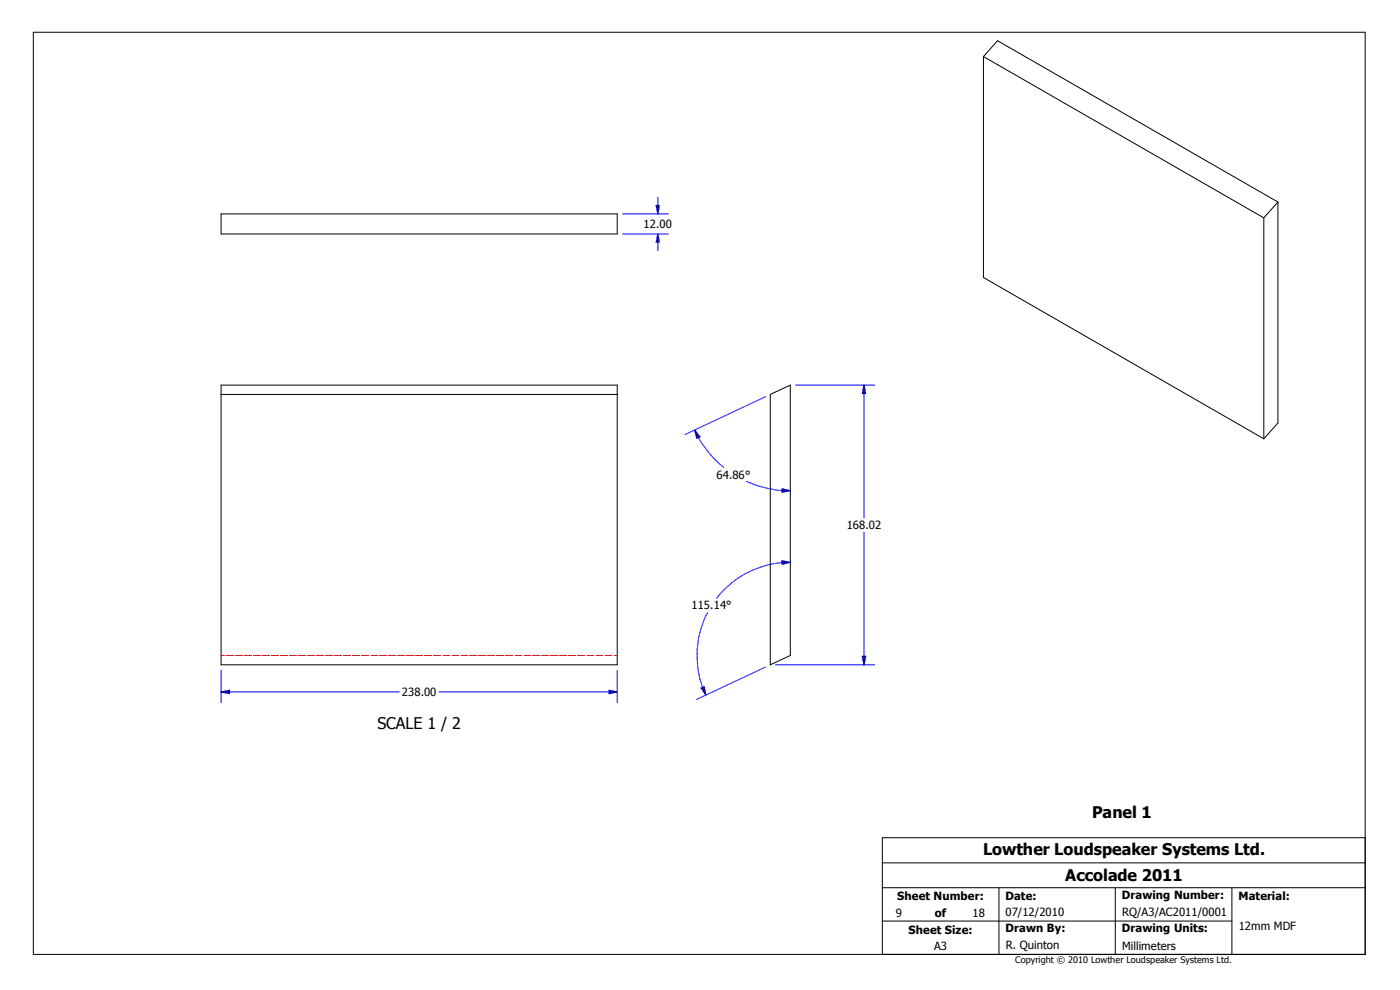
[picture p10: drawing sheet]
<svg xmlns="http://www.w3.org/2000/svg" width="420mm" height="297mm" viewBox="0 0 420 297" stroke-linecap="round" stroke-linejoin="round" font-family="sans-serif">
<g fill="none" stroke="#000" stroke-width=".3">
<path d="M10 9.7h399.4v276.3h-399.4zM294.9 16.9l4.2-4.7 84.1 48.4M294.9 16.9l84.1 48.4M294.9 16.9v66.3l84.1 48.3M66.3 64.1h118.8v6h-118.8zM379 65.3v66.2M383.2 60.6l-4.2 4.7M383.2 60.6v66.2l-4.2 4.7M66.3 115.4h118.8v83.8h-118.8zM66.3 118.2h118.8M231 118.2l6-2.8v81l-6 2.8zM264.6 258.6h144.8"/>
<path d="M409.4 251.1h-144.8v34.9M264.6 276h104.8M264.6 266h144.8M299.6 266v20M334.4 266v20M369.4 266v20"/>
</g>
<g fill="none" stroke="#f00" stroke-width=".3">
<path d="M66.3 196.4h1.1M67.9 196.4h2.2M70.6 196.4h2.2M73.3 196.4h2.1M76 196.4h2.2M78.7 196.4h2.2M81.4 196.4h2.2M84.2 196.4h2.1M86.8 196.4h2.2M89.5 196.4h2.2M92.2 196.4h2.2M94.9 196.4h2.2"/>
<path d="M97.6 196.4h2.2M100.3 196.4h2.1M103 196.4h2.2M105.7 196.4h2.2M108.5 196.4h2.1M111.2 196.4h2.1M113.8 196.4h2.2M116.5 196.4h2.2M119.2 196.4h2.2M121.9 196.4h2.2M124.6 196.4h2.1M127.3 196.4h2.2"/>
<path d="M130 196.4h2.2M132.8 196.4h2.1M135.5 196.4h2.1M138.2 196.4h2.1M140.8 196.4h2.2M143.5 196.4h2.2M146.2 196.4h2.2M148.9 196.4h2.2M151.6 196.4h2.2M154.3 196.4h2.2M157.1 196.4h2.1M159.7 196.4h2.2"/>
<path d="M162.4 196.4h2.2M165.1 196.4h2.2M167.8 196.4h2.2M170.5 196.4h2.1M173.2 196.4h2.2M175.9 196.4h2.2M178.6 196.4h2.2M181.4 196.4h2.1M184.1 196.4h1"/>
</g>
<g fill="none" stroke="#00f" stroke-width=".3">
<path d="M197.3 59.1v5M186.7 64.1h13.7M186.7 70.1h13.7M196.8 61.6h.9l-.4 2.5zM197.3 70.1v5M197.3 70.1l.4 2.5h-.9zM229.5 118.9l-24.1 11.3M238.6 115.4h23.7M259.1 115.4v39.8M259.1 115.4l.5 2.6h-1zM208.3 128.9a31.4 31.4 0 0 0 8.7 11.2M208.3 128.9l1.6 2-.9 .4z"/>
<path d="M223.9 144.3a31.9 31.9 0 0 0 13.1 2.8M234.5 146.5l2.5 .6-2.6 .4zM259.1 159.4v39.8M234.4 168.1l2.6 .4-2.5 .6zM237 168.5a27.9 27.9 0 0 0-22.1 10.8M212.2 183.6a27.5 27.5 0 0 0-.5 24.7M229.5 199.9l-20.7 9.7M232.6 199.2h29.7M258.6 196.7h1l-.5 2.5zM66.3 207.4h53.4M66.3 207.4l2.5-.5v1zM66.3 200.8v9.8"/>
<path d="M131.7 207.4h53.4M182.6 206.9l2.5 .5-2.5 .5zM185.1 200.8v9.8M210.2 206.2l1-.4 .5 2.5z"/>
</g>
<g fill="#00f" stroke="#00f" stroke-width=".3">
<path d="M66.3 207.4l2.5-.5v1z" fill-rule="evenodd"/>
<path d="M182.6 206.9l2.5 .5-2.5 .5z" fill-rule="evenodd"/>
<path d="M258.6 196.7h1l-.5 2.5z" fill-rule="evenodd"/>
<path d="M259.1 115.4l.5 2.6h-1z" fill-rule="evenodd"/>
<path d="M210.2 206.2l1-.4 .5 2.5z" fill-rule="evenodd"/>
<path d="M234.4 168.1l2.6 .4-2.5 .6z" fill-rule="evenodd"/>
<path d="M208.3 128.9l1.6 2-.9 .4z" fill-rule="evenodd"/>
<path d="M234.5 146.5l2.5 .6-2.6 .4z" fill-rule="evenodd"/>
<path d="M197.3 70.1l.4 2.5h-.9z" fill-rule="evenodd"/>
<path d="M196.8 61.6h.9l-.4 2.5z" fill-rule="evenodd"/>
</g>
<g font-size="4.8">
<text x="113.2" y="218.5">SCALE 1 / 2</text>
<text x="327.5" y="245.2">Panel 1</text>
<text x="294.8" y="256.2">Lowther Loudspeaker Systems Ltd.</text>
<text x="319.4" y="264.1">Accolade 2011</text>
</g>
<g font-size="3.4">
<text x="193" y="68.3">12.00</text>
<text x="214.9" y="143.4">64.86°</text>
<text x="253.9" y="158.6">168.02</text>
<text x="207.3" y="182.6">115.14°</text>
<text x="120.5" y="208.6">238.00</text>
<text x="269.1" y="269.8">Sheet Number:</text>
<text x="301.5" y="269.8">Date:</text>
<text x="336.4" y="269.5">Drawing Number:</text>
<text x="371.3" y="269.8">Material:</text>
<text x="268.6" y="274.8">9</text>
<text x="280.3" y="274.8">of</text>
<text x="291.6" y="274.8">18</text>
<text x="301.5" y="274.6">07/12/2010</text>
<text x="336.5" y="274.5">RQ/A3/AC2011/0001</text>
<text x="272.5" y="279.8">Sheet Size:</text>
<text x="301.5" y="279.4">Drawn By:</text>
<text x="336.4" y="279.4">Drawing Units:</text>
<text x="371.4" y="278.8">12mm MDF</text>
<text x="280.1" y="284.7">A3</text>
<text x="301.6" y="284.5">R. Quinton</text>
<text x="336.5" y="284.7">Millimeters</text>
</g>
<text font-size="2.7" x="304.4" y="288.6">Copyright © 2010 Lowther Loudspeaker Systems Ltd.</text>
</svg>
